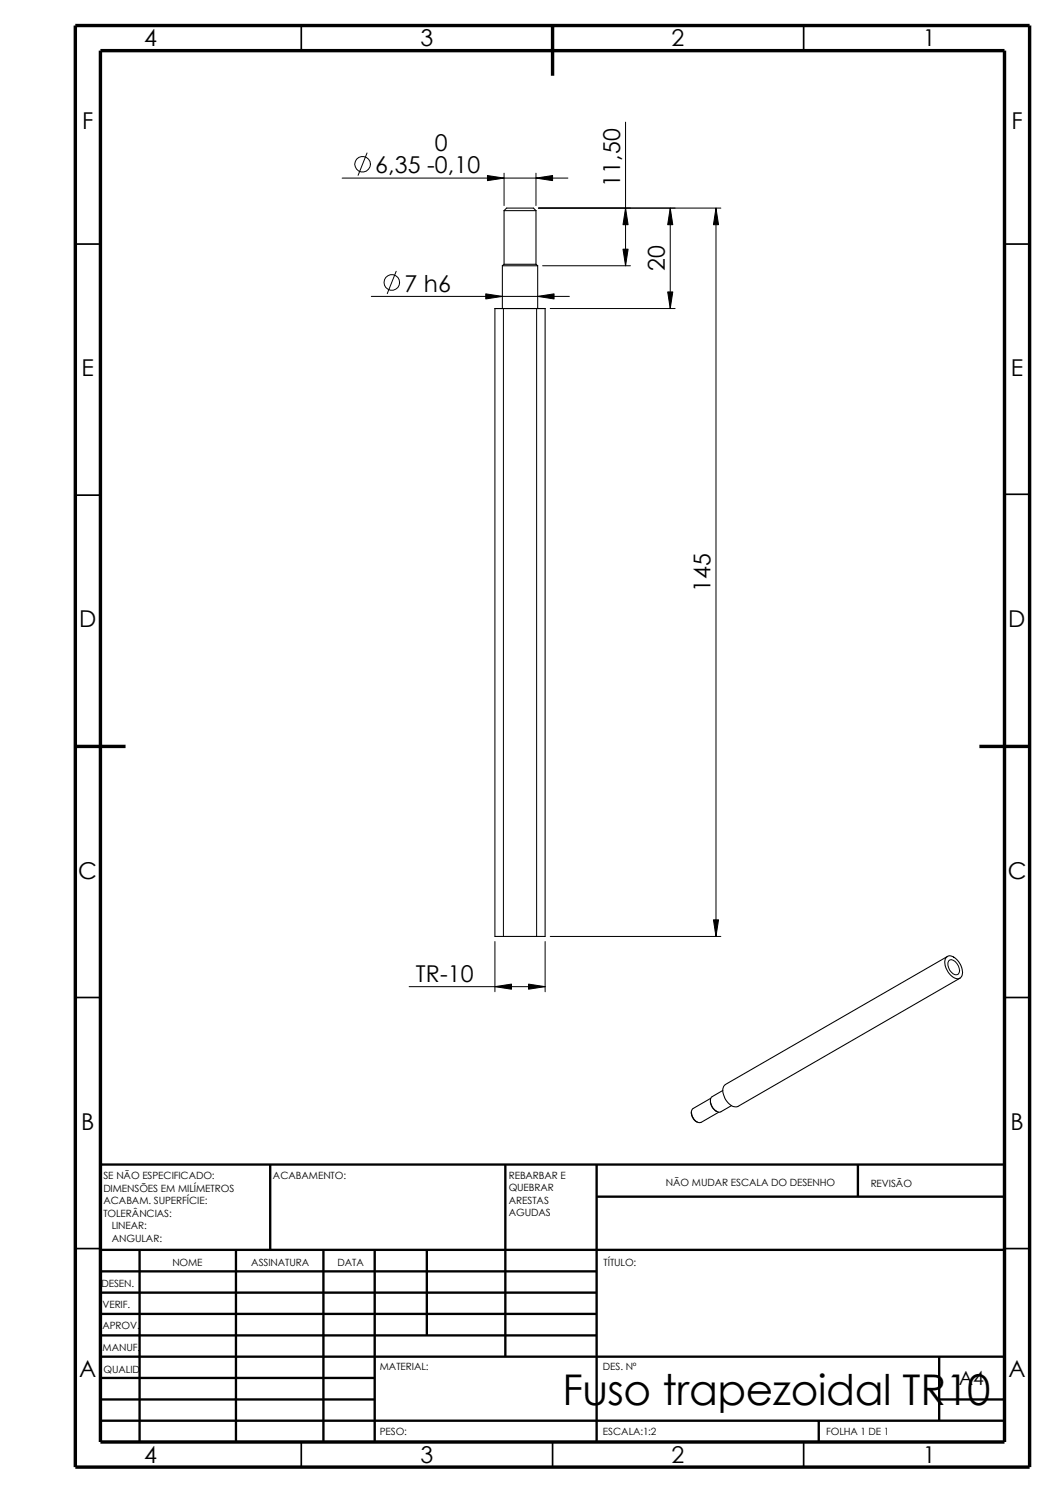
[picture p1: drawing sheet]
<svg xmlns="http://www.w3.org/2000/svg" width="210mm" height="297mm" viewBox="0 0 210 297" stroke-linecap="round" stroke-linejoin="round" font-family="sans-serif">
<g fill="none" stroke="#000" stroke-width=".34">
<path d="M59.9 5.1v5M159.9 5.1v5M15 48.6h5M199.9 48.6h5M15 98.5h5M199.9 98.3h5M15 198.5h5M199.9 198.5h5M15 248.4h5M199.9 248.4h5M59.9 286.9v5M109.9 286.9v5"/>
<path d="M159.9 286.9v5"/>
</g>
<g fill="none" stroke="#000" stroke-width=".47">
<path d="M53.8 231.7v17M100.5 231.7v38.2M118.7 231.7v55.2M118.7 238.1h81.2M170.7 231.7v6.4M199.9 231.7h-179.9v55.2M20 248.7h179.9M20 257.2h98.7M20 252.9h98.7M27.8 248.7v38.2M46.9 248.7v38.2M64.3 248.7v38.2"/>
<path d="M74.5 248.7v38.2M84.9 248.7v17M20 265.7h98.7M20 261.4h98.7M20 278.4h54.5M20 274.2h54.5M20 269.9h179.9M186.9 278.4h13M186.9 269.9v12.8M20 282.7h179.9M162.9 282.7v4.2"/>
</g>
<path d="M15 5.1h189.9v286.8h-189.9zM20 10.1h179.9v276.8h-179.9zM109.9 5.1v10M15 148.5h10M194.9 148.5h10" fill="none" stroke="#000" stroke-width=".68" stroke-linecap="butt"/>
<g fill="none" stroke="#000" stroke-width=".21">
<path d="M99.9 52.9v8.5M99.9 52.9h7.1M100.3 41.9l.5-.5h5.3l.5 .5M100.3 52.6l-.4 .3M100.3 41.9v10.7M100.3 52.6h6.3M100.3 41.9h6.3M106.6 52.6l.4 .3M106.6 41.9v10.7M107 52.9v8.5M98.5 61.4v124.9h10v-124.9M98.5 61.4h10"/>
<path d="M188.4 190.3a1.86 1.86 0 0 1 2.3 1 2.7 2.7 0 0 1 .4 3.3 1.86 1.86 0 0 1-2.3-1 2.87 2.87 0 0 1-.5-3.1zM188.5 190.3l-44.2 25.5a1.87 1.87 0 0 0-.2 2.4 2.49 2.49 0 0 0 2.7 1.9l44.2-25.5M141.4 218.9a2.38 2.38 0 0 0 1.2 2.2M141.4 218.5l-3.5 2.1a1.9 1.9 0 0 0 .8 2.6M143.8 217l-2.1 1.2a1.89 1.89 0 0 0 .5 2.6l.4 .3M145.5 220l-2.2 1.2-.3 .1-.4-.2M137.5 221.3a2.13 2.13 0 0 0 1.2 1.9M143 221.3l-3.5 2-.8-.1"/>
</g>
<g fill="none" stroke="#000" stroke-width=".2">
<path d="M68.1 35.4h44.9M73 30.4l-1.8 4.5M97 34.9l3.3 .5-3.3 .5zM100.3 34.5v6.4M106.6 35.4l3.3-.5v1zM106.6 34.5v6.4M124.5 24.3v28.6M73.9 59h39.4M78.8 54l-1.8 4.4M96.6 58.5l3.3 .5-3.3 .5zM107 59l3.2-.5v1zM107.1 41.4h36.3"/>
<path d="M107.9 52.9h17.5M124 49.6h1l-.5 3.3zM124.5 41.4l.5 3.3h-1zM132.8 58.1h1.1l-.6 3.3zM133.3 41.4l.6 3.3h-1.1zM133.3 41.4v20M142.5 41.4l.5 3.3h-1.1zM142.5 41.4v144.9M100.2 61.4v124.9M106.8 61.4v124.9M109.5 61.4h24.8M81.4 196.3h27.1"/>
<path d="M98.5 196.3l3.3-.5v1zM98.5 187.3v10M105.2 195.8l3.3 .5-3.3 .5zM108.5 187.3v10M109.5 186.3h33.9M141.9 183h1.1l-.5 3.3zM188.7 191.2a.8 .8 0 0 1 1.3 .1 2.04 2.04 0 0 1 .7 2.5 1.5 1.5 0 0 1-2-1.3l-.1-.5z"/>
<circle cx="72.1" cy="32.7" r="1.56"/>
<circle cx="78" cy="56.2" r="1.55"/>
</g>
<path d="M97 34.9l3.3 .5-3.3 .5zM106.6 35.4l3.3-.5v1zM96.6 58.5l3.3 .5-3.3 .5zM107 59l3.2-.5v1zM124 49.6h1l-.5 3.3zM124.5 41.4l.5 3.3h-1zM133.3 41.4l.6 3.3h-1.1zM142.5 41.4l.5 3.3h-1.1zM132.8 58.1h1.1l-.6 3.3zM98.5 196.3l3.3-.5v1zM105.2 195.8l3.3 .5-3.3 .5zM141.9 183h1.1l-.5 3.3z" fill="#000"/>
<text font-size="8.4" x="111.9" y="279.6">Fuso trapezoidal TR10</text>
<g font-size="4.6">
<text x="28.7" y="9.1">4</text>
<text x="83.7" y="9.1">3</text>
<text x="133.6" y="9.1">2</text>
<text x="183.6" y="9.1">1</text>
<text x="16.3" y="25.6">F</text>
<text x="201.3" y="25.6">F</text>
<text x="74.6" y="34.5">6,35 -0,10</text>
<text x="86.5" y="30">0</text>
<text x="123.4" y="37.2" transform="rotate(-90 123.4 37.2)">11,50</text>
<text x="132.2" y="53.9" transform="rotate(-90 132.2 53.9)">20</text>
<text x="80.5" y="58">7 h6</text>
<text x="16.2" y="74.8">E</text>
<text x="201.1" y="74.8">E</text>
<text x="141.4" y="117.7" transform="rotate(-90 141.4 117.7)">145</text>
<text x="15.7" y="124.8">D</text>
<text x="200.6" y="124.8">D</text>
<text x="15.6" y="174.8">C</text>
<text x="200.5" y="174.8">C</text>
<text x="82.7" y="195.4">TR-10</text>
<text x="16.1" y="224.8">B</text>
<text x="201" y="224.8">B</text>
<text x="15.7" y="274">A</text>
<text x="200.7" y="274">A</text>
<text x="28.7" y="291">4</text>
<text x="83.7" y="291">3</text>
<text x="133.6" y="291">2</text>
<text x="183.6" y="291">1</text>
</g>
<text font-size="3.9" x="190.8" y="275.5">A4</text>
<g font-size="2">
<text x="20.6" y="234.6">SE NÃO ESPECIFICADO:</text>
<text x="20.6" y="237.1">DIMENSÕES EM MILÍMETROS</text>
<text x="20.6" y="239.6">ACABAM. SUPERFÍCIE:</text>
<text x="54.3" y="234.6">ACABAMENTO:</text>
<text x="101.2" y="234.5">REBARBAR E</text>
<text x="101.2" y="237">QUEBRAR</text>
<text x="101.2" y="239.5">ARESTAS</text>
<text x="132.5" y="236">NÃO MUDAR ESCALA DO DESENHO</text>
<text x="173.2" y="236.1">REVISÃO</text>
<text x="20.6" y="242.1">TOLERÂNCIAS:</text>
<text x="22.2" y="244.6">LINEAR:</text>
<text x="101.2" y="242">AGUDAS</text>
<text x="22.2" y="247.1">ANGULAR:</text>
<text x="34.3" y="252">NOME</text>
<text x="50" y="251.9">ASSINATURA</text>
<text x="67.1" y="251.9">DATA</text>
<text x="120.1" y="251.9">TÍTULO:</text>
<text x="20.2" y="256">DESEN.</text>
<text x="20.4" y="260.3">VERIF.</text>
<text x="20.4" y="264.4">APROV.</text>
<text x="20.4" y="268.7">MANUF.</text>
<text x="20.6" y="273.1">QUALID</text>
<text x="75.6" y="272.5">MATERIAL:</text>
<text x="120" y="272.5">DES. Nº</text>
<text x="75.6" y="285.5">PESO:</text>
<text x="120" y="285.6">ESCALA:1:2</text>
<text x="164.4" y="285.6">FOLHA 1 DE 1</text>
</g>
</svg>
